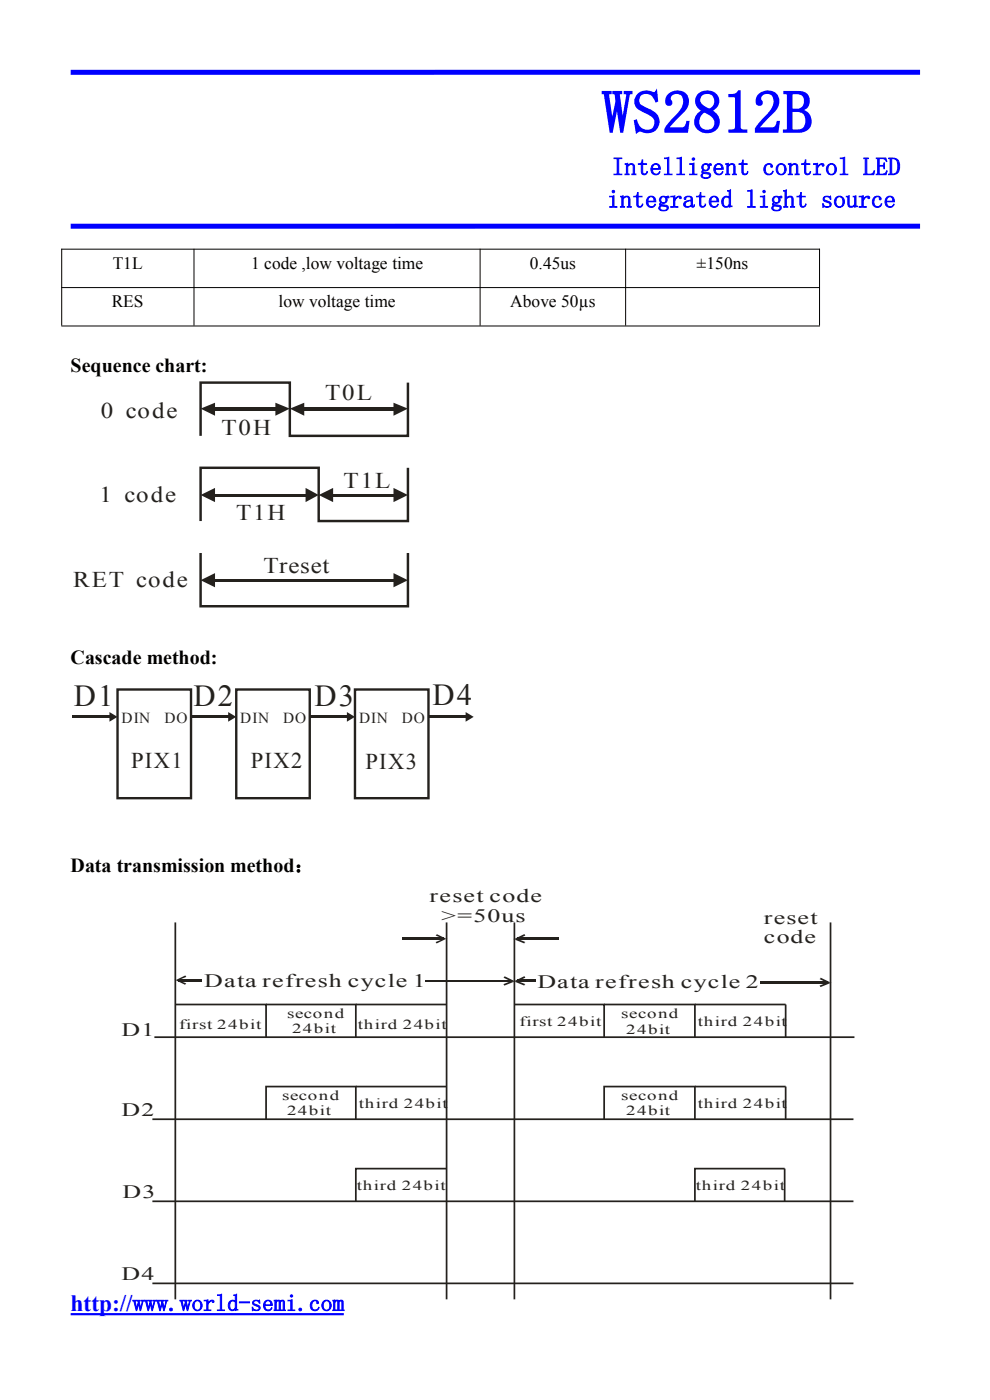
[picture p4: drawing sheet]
<svg xmlns="http://www.w3.org/2000/svg" width="210mm" height="297mm" viewBox="0 0 210 297" stroke-linecap="round" stroke-linejoin="round" font-family="sans-serif">
<path d="M15 278.8h57.9" fill="none" stroke="#00f" stroke-width=".47"/>
<g fill="#00f">
<path d="M15 14.8h180.2v1.1h-180.2z"/>
<path d="M15 47.5l180.2-.1v1.1h-180.2z"/>
</g>
<path d="M13 52.9h160.9M13.1 52.8v16.3M41.2 52.8v16.3M101.8 52.8v16.3M132.7 52.8v16.3M173.8 52.8v16.3M13 61h160.9M13 69.2h160.9" fill="none" stroke="#000" stroke-width=".21"/>
<path d="M86.5 81.2v11.3h-25v-11.3h-18.9v11.3M86.5 99.2v11.3h-18.9v-11.3h-25v11.3M42.6 117.3v11.3h43.9v-11.3" fill="none" stroke="#24211d" stroke-width=".52"/>
<g fill="#24211d">
<path d="M42.6 86.7l3-1.3v2.8z"/>
<path d="M58.4 85.4l3.1 1.3-3.1 1.5z"/>
<path d="M67.6 105l3.1-1.5v3z"/>
<path d="M83.5 103.5l3 1.5-3 1.5z"/>
<path d="M42.6 105l3-1.5v3z"/>
<path d="M64.8 103.5l2.8 1.5-2.8 1.5z"/>
<path d="M61.5 86.7l3-1.3v2.8z"/>
<path d="M83.5 85.4l3 1.3-3 1.5z"/>
<path d="M42.6 123.1l3-1.5v3z"/>
<path d="M83.5 121.6l3 1.5-3 1.5z"/>
</g>
<g fill="#24211d">
<path d="M45.3 86.4h6.2v.8h-6.2z"/>
<path d="M51.5 86.4h7.2v.8h-7.2z"/>
<path d="M70.4 104.8h6.1v.5h-6.1z"/>
<path d="M76.5 104.8h7.3v.5h-7.3z"/>
<path d="M45.3 104.8h9.8v.5h-9.8z"/>
<path d="M55.1 104.8h10v.5h-10z"/>
<path d="M64.3 86.4h9.7v.8h-9.7z"/>
<path d="M74 86.4h9.8v.8h-9.8z"/>
<path d="M45.3 122.8h28.7v.5h-28.7z"/>
<path d="M74 122.8h9.8v.5h-9.8z"/>
</g>
<path d="M24.9 146.3h15.6v23h-15.6zM50.1 146.3h15.6v23h-15.6zM75.3 146.3h15.6v23h-15.6z" fill="none" stroke="#24211d" stroke-width=".51"/>
<g fill="#24211d">
<path d="M48.4 151.1l1.7 1-1.7 1z"/>
<path d="M73.6 151.1l1.7 1-1.7 1z"/>
<path d="M98.8 151.1l1.7 1-1.7 1z"/>
<path d="M23.2 151.1l1.7 1-1.7 1z"/>
</g>
<g fill="#24211d">
<path d="M40.5 151.7h7.9v.6h-7.9z"/>
<path d="M65.7 151.7h7.9v.6h-7.9z"/>
<path d="M90.9 151.7h7.9v.6h-7.9z"/>
<path d="M15.3 151.7h7.9v.6h-7.9z"/>
</g>
<g fill="none" stroke="#24211d" stroke-width=".37">
<path d="M37.2 195.7v80M94.7 195.7v80M109.1 195.7v80M176.2 195.7v80M37.2 213.1h19.2v6.9M56.4 213.1h19.1v6.9M75.5 213.1h19.2M109.1 213.1h19.1v6.9M128.2 213.1h19.2v6.9M147.4 213.1h19.3v6.9M32.3 237.4h148.7M32.8 220h148.5"/>
<path d="M56.4 237.4v-6.9h19.1v6.9M75.5 230.5h19.2M128.2 237.4v-6.9h19.2v6.9M147.4 230.5h19.3v6.9M32.3 254.9h148.7M94.7 247.9h-19.2v7M147.4 254.9v-7h19v7M32.3 272.3h148.7"/>
</g>
<g fill="#24211d">
<path d="M37 207.9h.4v.1z"/>
<path d="M108.9 208l.4 .2-.4 .1z"/>
<path d="M37.4 207.9l1.9-1 .2 .3-1.9 .8v-.1l-.2 .1z" fill-rule="evenodd"/>
<path d="M37.4 208l.2-.1 1.9 .7-.2 .3z" fill-rule="evenodd"/>
<path d="M106.8 208.8l1.9-.8v.3l.2-.3v.3l-1.9 .8z" fill-rule="evenodd"/>
<path d="M107 207.1l1.9 .9-.2 .3-1.9-.9z" fill-rule="evenodd"/>
</g>
<path d="M37.8 207.7h5.1v.5h-5.1z" fill="#24211d"/>
<path d="M90.1 208.2h18.4" fill="none" stroke="#24211d" stroke-width=".31"/>
<g fill="#24211d">
<path d="M108.9 208.2l.4-.2v.3z"/>
<path d="M176 208.3l.4 .2-.4 .1z"/>
<path d="M94.5 199.1h.4l-.4 .1z"/>
<path d="M108.9 199.2l.4-.1v.3z"/>
<path d="M109.3 208l1.9-.9 .2 .3-1.9 .9v-.3l-.2 .3z" fill-rule="evenodd"/>
<path d="M109.5 208l1.9 .8-.2 .3-1.9-.8z" fill-rule="evenodd"/>
<path d="M173.9 209.1l1.9-.8v.3l.2-.3v.3l-1.9 .8z" fill-rule="evenodd"/>
<path d="M174.1 207.4l1.9 .9-.2 .3-1.9-.9z" fill-rule="evenodd"/>
<path d="M92.4 199.9l2.1-.8v.1l-1.9 1z" fill-rule="evenodd"/>
<path d="M92.6 198.2l1.9 .9-.2 .1-1.9-.7z" fill-rule="evenodd"/>
<path d="M109.3 199.1l1.9-.9 .2 .3-1.9 .9v-.3l-.2 .3z" fill-rule="evenodd"/>
<path d="M109.5 199.1l1.9 .8-.2 .3-1.9-.8z" fill-rule="evenodd"/>
</g>
<g fill="#24211d">
<path d="M109.8 207.9h4v.4h-4z"/>
<path d="M161.2 208.2h14.3v.4h-14.3z"/>
<path d="M85.2 198.9h8.9v.5h-8.9z"/>
<path d="M109.8 198.9h8.8v.5h-8.8z"/>
</g>
<text font-size="12.7" fill="#00f" x="127.7" y="28.2">WS2812B</text>
<g font-size="6.5" fill="#24211d">
<text x="15.7" y="149.7">D1</text>
<text x="41" y="149.7">D2</text>
<text x="66.7" y="149.9">D3</text>
<text x="91.7" y="149.5">D4</text>
</g>
<g font-size="5.3" fill="#00f">
<text x="129.8" y="37.1">Intelligent control LED</text>
<text x="128.8" y="44">integrated light source</text>
</g>
<text font-size="5" fill="#00f" x="15" y="278.1">http://www.world-semi.com</text>
<g font-size="4.8" fill="#24211d">
<text x="21.4" y="88.7">0 code</text>
<text x="69" y="84.9">T0L</text>
<text x="47" y="92.2">T0H</text>
<text x="21.1" y="106.5">1 code</text>
<text x="72.9" y="103.5">T1L</text>
<text x="50.1" y="110.3">T1H</text>
<text x="15.5" y="124.6">RET code</text>
<text x="55.9" y="121.6">Treset</text>
<text x="27.8" y="162.8">PIX1</text>
<text x="53.2" y="163">PIX2</text>
<text x="77.5" y="163.2">PIX3</text>
</g>
<g font-size="4.2">
<text x="15" y="79">Sequence chart:</text>
<text x="15" y="140.9">Cascade method:</text>
<text x="15" y="185">Data transmission method：</text>
</g>
<g font-size="4" fill="#24211d">
<text x="91.1" y="191.4">reset code</text>
<text x="93.7" y="195.5">&gt;=50us</text>
<text x="162" y="196">reset</text>
<text x="162" y="200.2">code</text>
<text x="43.3" y="209.4">Data refresh cycle 1</text>
<text x="114" y="209.6">Data refresh cycle 2</text>
<text x="25.8" y="219.9">D1</text>
<text x="25.8" y="236.8">D2</text>
<text x="26" y="254.1">D3</text>
<text x="25.8" y="271.5">D4</text>
</g>
<g font-size="3.7">
<text x="23.9" y="57">T1L</text>
<text x="53.3" y="57">1 code ,low voltage time</text>
<text x="112.4" y="57">0.45us</text>
<text x="147.8" y="57">±150ns</text>
<text x="23.7" y="65.2">RES</text>
<text x="59.1" y="65.2">low voltage time</text>
<text x="108.2" y="65.2">Above 50µs</text>
</g>
<g font-size="3.2" fill="#24211d">
<text x="25.8" y="153.3">DIN</text>
<text x="34.9" y="153.3">DO</text>
<text x="51" y="153.3">DIN</text>
<text x="60.1" y="153.3">DO</text>
<text x="76.2" y="153.3">DIN</text>
<text x="85.2" y="153.3">DO</text>
</g>
<g font-size="2.9" fill="#24211d">
<text x="60.9" y="215.9">second</text>
<text x="38" y="218.3">first 24bit</text>
<text x="61.9" y="219.1">24bit</text>
<text x="75.9" y="218.3">third 24bit</text>
<text x="110.2" y="217.6">first 24bit</text>
<text x="131.8" y="216">second</text>
<text x="132.8" y="219.3">24bit</text>
<text x="148" y="217.6">third 24bit</text>
<text x="59.8" y="233.4">second</text>
<text x="131.8" y="233.4">second</text>
<text x="60.9" y="236.5">24bit</text>
<text x="76.1" y="235">third 24bit</text>
<text x="132.8" y="236.5">24bit</text>
<text x="148" y="235">third 24bit</text>
<text x="75.7" y="252.5">third 24bit</text>
<text x="147.6" y="252.5">third 24bit</text>
</g>
</svg>
